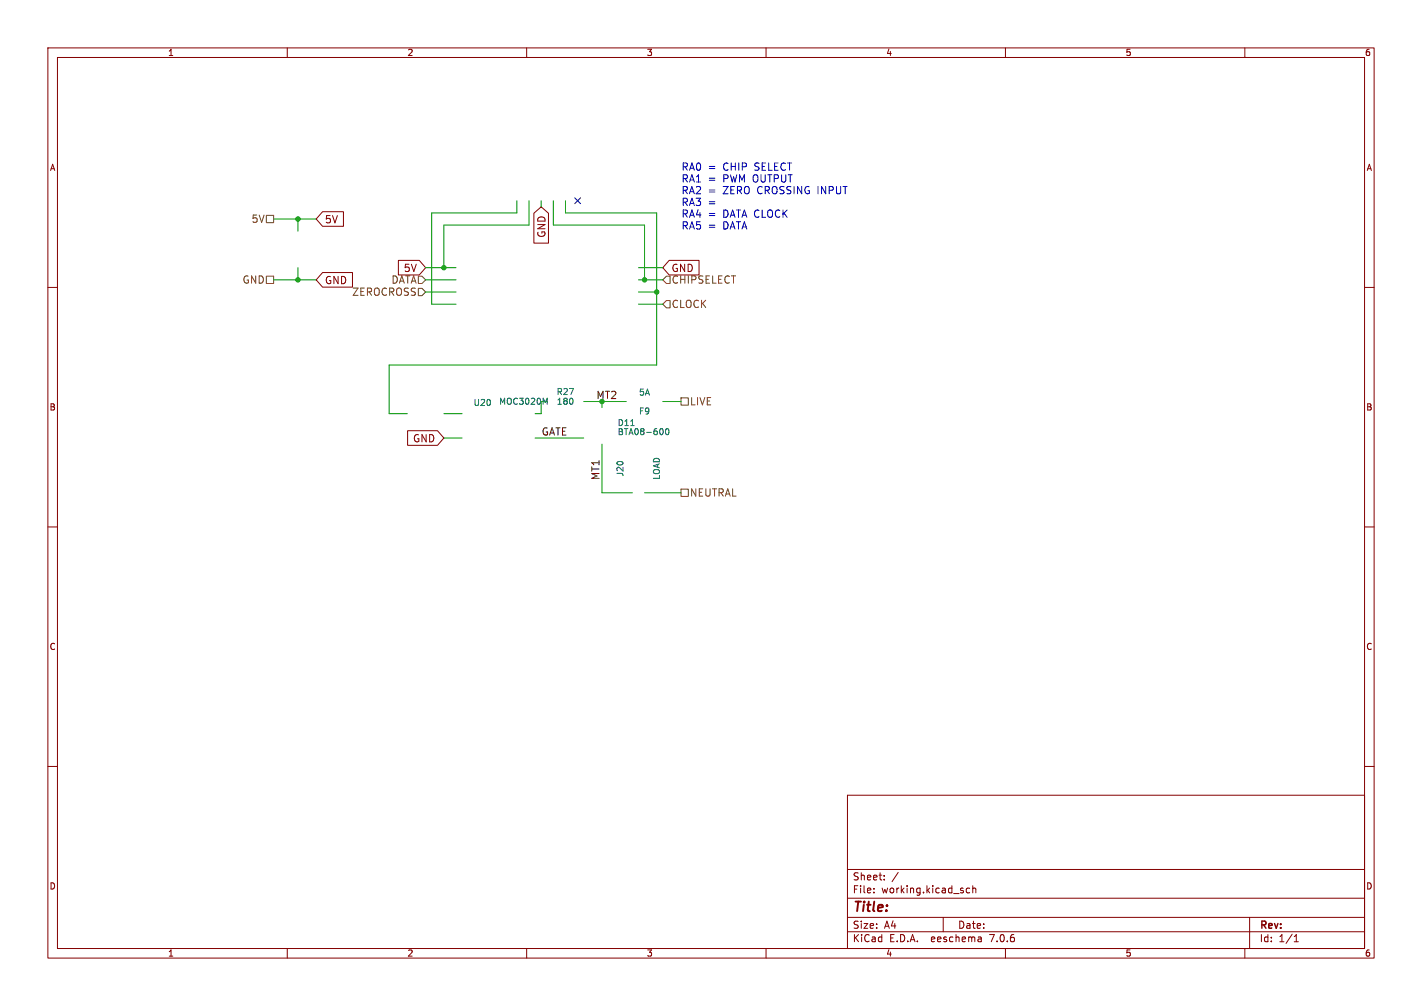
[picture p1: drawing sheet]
<svg xmlns="http://www.w3.org/2000/svg" width="297mm" height="210mm" viewBox="0 0 297 210" stroke-linecap="round" stroke-linejoin="round" font-family="sans-serif">
<g fill="none" stroke="#840000" stroke-width=".21">
<path d="M10 10h277v190h-277zM12 12h273v186h-273zM60 10v2M110 10v2M160 10v2M210 10v2M260 10v2M10 60h2M67.4 44.2h4.3v3h-4.3l-1.4-1.5zM67.4 56.9h6.2v3h-6.2l-1.4-1.5zM83.2 54.4h4.4l1.3 1.5-1.3 1.5h-4.4zM111.5 44.5l1.5-1.3 1.6 1.3v6.3h-3.1z"/>
<path d="M139.8 54.4h6.2v3h-6.2l-1.4-1.5zM285 60h2M85.1 89.9h6.3l1.3 1.5-1.3 1.6h-6.3zM10 110h2M285 110h2M10 160h2M285 160h2M177 166h108v32h-108zM60 198v2M110 198v2M160 198v2M177 194.5h108"/>
<path d="M177 191.5h108M177 187.5h108M177 181.5h108M182.5 186.3v.1M182.5 185.5v.1M184.7 183.6v.1M184.7 182.8v.1M187.6 182.1l-1.3 2M197 191.5v3M202.5 185.5l-.4-.1-.3 .3 .2 .6h.5M203.2 185.5l.2-.1 .3 .1 .1 .9M203.2 184.9v1.5"/>
<path d="M204.9 195.7l.1 .9M205 196.5l-.2 .1M205 196h-.2M210 198v2M260 198v2M261 191.5v6.5M270.3 196.6h.9M270.3 195.5l.4-.4v1.5"/>
</g>
<path d="M55.6 45h1.5v1.5h-1.5zM55.6 57.7h1.5v1.5h-1.5zM87.4 57.7h.7l.8 .7-.8 .8h-.7zM139.2 57.7h.8v1.5h-.8l-.8-.8zM87.4 60.2h.7l.8 .8-.8 .7h-.7zM139.2 62.7h.8v1.6h-.8l-.8-.8zM142.2 83.1h1.6v1.5h-1.6zM142.2 102.1h1.6v1.5h-1.6z" fill="none" stroke="#725600" stroke-width=".21"/>
<g fill="none" stroke="#009600" stroke-width=".21">
<path d="M57.1 45.7h8.9M57.1 58.4h8.9M62.2 45.7v2.6M62.2 55.9v2.5M88.9 58.4h6.3M88.9 55.9h6.3M107.9 41.9v2.6h-17.7v19h5M110.5 41.9v5.1h-17.8v8.9M113 41.9v1.3M115.6 41.9v5.1h19v11.4M118.1 41.9v2.6h19.1v31.7h-55.9v10.2h3.8M133.3 58.4h5.1"/>
<path d="M133.3 55.9h5.1M88.9 61h6.3M133.3 63.5h5.1M133.3 61h3.9M92.7 91.4h3.8M92.7 86.4h3.8M111.8 91.4h10.1M114.3 83.8h-1.3v2.6h-1.2M121.9 83.8h8.9M125.7 92.7v10.2h6.4M125.7 83.8v1.3M138.4 83.8h3.8"/>
<path d="M134.6 102.9h7.6"/>
</g>
<path d="M120 41.3l1.3 1.2M121.3 41.3l-1.3 1.2" fill="none" stroke="#000084" stroke-width=".21"/>
<path d="M113.9 84l.4-.9v1.3M131.7 88.8h.8M138.4 89.6l.1 .4-.1 .6M139.1 89.6l.2-.1a.68 .68 0 0 1 .4 .6 .68 .68 0 0 1-.4 .6l-.3-.4z" fill="none" stroke="#006464" stroke-width=".21"/>
<g fill="#009600" stroke="#009600" stroke-width=".21">
<circle cx="92.7" cy="55.9" r=".46"/>
<circle cx="62.2" cy="58.4" r=".46"/>
<circle cx="134.6" cy="58.4" r=".46"/>
<circle cx="62.2" cy="45.7" r=".46"/>
<circle cx="137.2" cy="61" r=".46"/>
<circle cx="125.7" cy="83.8" r=".46"/>
</g>
<text font-size="2.8" fill="#840000" x="178" y="190.9">Title:</text>
<g font-size="2.1" fill="#0000c2">
<text x="142.2" y="35.7">RA0 =</text>
<text x="151" y="35.7">CHIP</text>
<text x="157.7" y="35.7">SELECT</text>
<text x="142.2" y="38.2">RA1 =</text>
<text x="142.2" y="40.6">RA2 =</text>
<text x="151" y="38.2">PWM OUTPUT</text>
<text x="151" y="40.6">ZERO CROSSING INPUT</text>
<text x="142.2" y="43.1">RA3 =</text>
<text x="142.2" y="45.6">RA4 =</text>
<text x="151" y="45.6">DATA CLOCK</text>
<text x="142.2" y="48">RA5 =</text>
<text x="151" y="48">DATA</text>
</g>
<g font-size="2.1" fill="#725600">
<text x="52.5" y="46.7">5V</text>
<text x="50.6" y="59.4">GND</text>
<text x="81.7" y="59.4">DATA</text>
<text x="140.2" y="59.4">CHIPSELECT</text>
<text x="73.5" y="62">ZEROCROSS</text>
<text x="140.2" y="64.5">CLOCK</text>
<text x="144" y="84.8">LIVE</text>
<text x="144" y="103.9">NEUTRAL</text>
</g>
<g font-size="2.1" fill="#840000">
<text x="67.8" y="46.8">5V</text>
<text x="114.1" y="49.7" transform="rotate(-90 114.1 49.7)">GND</text>
<text x="67.8" y="59.5">GND</text>
<text x="84.3" y="57">5V</text>
<text x="140.1" y="57">GND</text>
<text x="86.2" y="92.5">GND</text>
<text x="178" y="184">Sheet:</text>
<text x="178" y="186.7">File:</text>
<text x="184.1" y="186.7">working.kicad_sch</text>
<text x="178" y="196.9">KiCad</text>
<text x="178" y="194.1">Size:</text>
<text x="184.7" y="194.1">A4</text>
<text x="185.7" y="196.9">E.D.A.</text>
<text x="194.6" y="196.9">eeschema</text>
<text x="200" y="194.1">Date:</text>
<text x="207" y="196.9">7.0.6</text>
<text x="263" y="194.3">Rev:</text>
<text x="263" y="196.9">Id:</text>
<text x="267.1" y="196.9">1/1</text>
</g>
<g font-size="2.1" fill="#0f0f0f">
<text x="124.5" y="83.4">MT2</text>
<text x="113" y="91">GATE</text>
<text x="125.3" y="100.3" transform="rotate(-90 125.3 100.3)">MT1</text>
</g>
<g font-size="1.8" fill="#840000">
<text x="35" y="11.9">1</text>
<text x="85" y="11.9">2</text>
<text x="135" y="11.9">3</text>
<text x="185" y="11.9">4</text>
<text x="235" y="11.9">5</text>
<text x="285" y="11.9">6</text>
<text x="10.3" y="35.9">A</text>
<text x="285.3" y="35.9">A</text>
<text x="10.3" y="85.9">B</text>
<text x="285.3" y="85.9">B</text>
<text x="10.3" y="135.9">C</text>
<text x="285.3" y="135.9">C</text>
<text x="10.3" y="185.9">D</text>
<text x="285.3" y="185.9">D</text>
<text x="35" y="199.9">1</text>
<text x="85" y="199.9">2</text>
<text x="135" y="199.9">3</text>
<text x="185" y="199.9">4</text>
<text x="235" y="199.9">5</text>
<text x="285" y="199.9">6</text>
</g>
<g font-size="1.8" fill="#006464">
<text x="116.2" y="82.7">R27</text>
<text x="133.4" y="82.8">5A</text>
<text x="98.8" y="84.9">U20</text>
<text x="104.1" y="84.7">MOC3020M</text>
<text x="116.2" y="84.7">180</text>
<text x="128.9" y="89.1">D11</text>
<text x="133.4" y="86.7">F9</text>
<text x="128.9" y="91">BTA08-600</text>
<text x="130.4" y="99.6" transform="rotate(-90 130.4 99.6)">J20</text>
<text x="138" y="100.3" transform="rotate(-90 138 100.3)">LOAD</text>
</g>
</svg>
